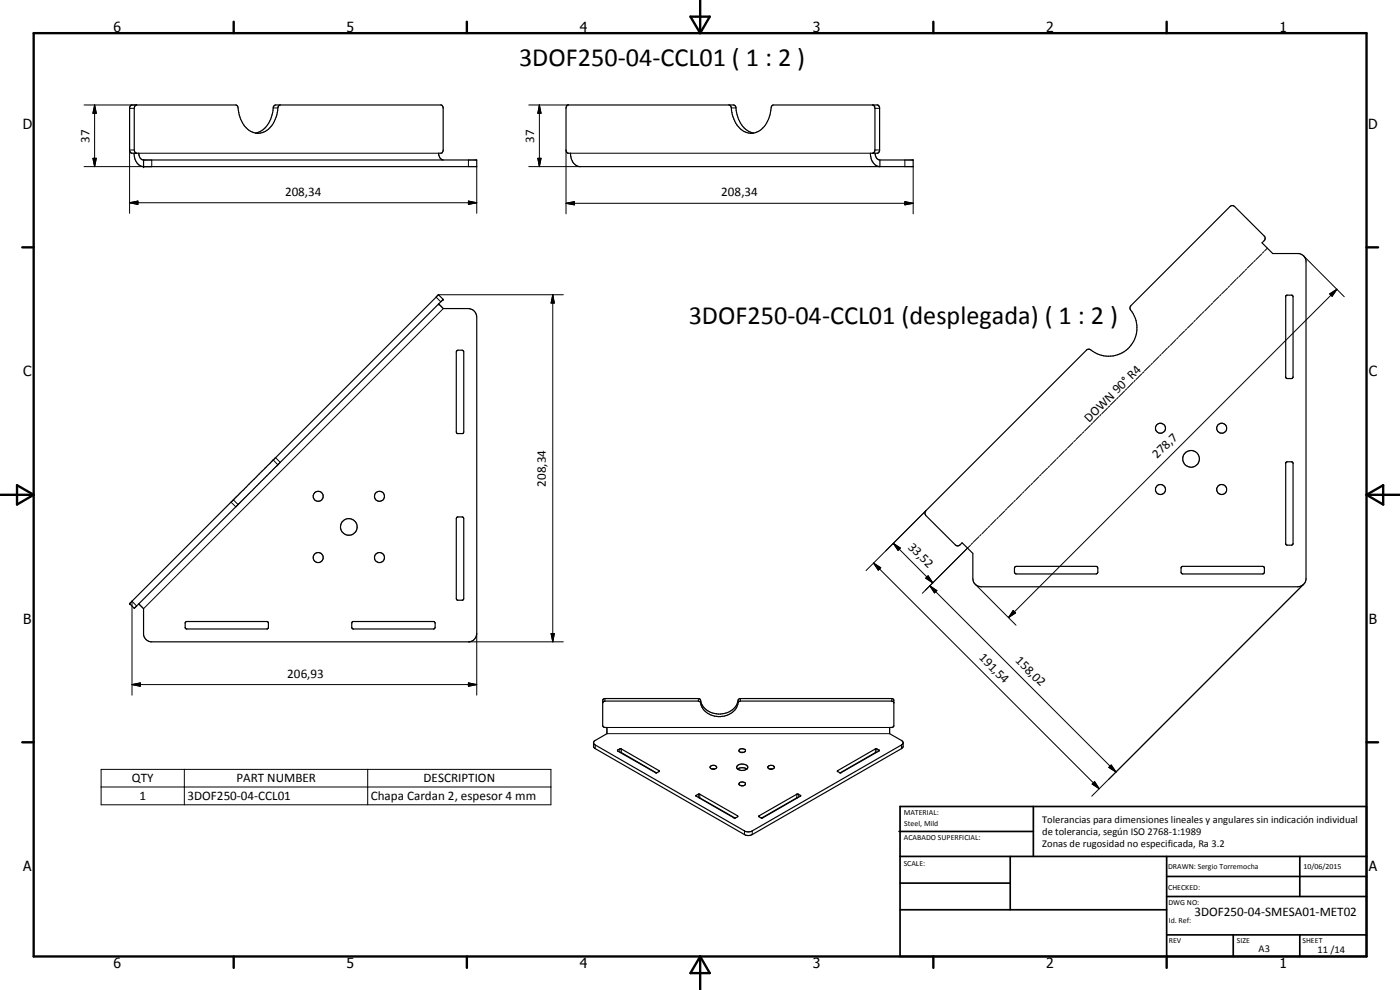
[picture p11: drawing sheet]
<svg xmlns="http://www.w3.org/2000/svg" width="420mm" height="297mm" viewBox="0 0 420 297" stroke-linecap="round" stroke-linejoin="round" font-family="sans-serif">
<g fill="none" stroke="#000" stroke-width=".35">
<path d="M40.8 31.5l-.3 .4-.2 .6v12.5l.5 1M76.7 39.9a6.9 6.9 0 0 0 5.1-6.1l.2-1.7 .7-.6h49.7l.6 .8v12.9l-.4 .7-1 .1a1.87 1.87 0 0 0 1.4 2M84.1 31.5l-.6 .4a8.9 8.9 0 0 1-4.3 7.7 5 5 0 0 1-6.4-2.7l-1-2.4-.4-2.4-.6-.6h-31.4l-.5 .8v12.9l.5 .8h2.2a1.85 1.85 0 0 0 1.5 2M218.8 31.5l.6 .4a8.9 8.9 0 0 0 4.3 7.7 5 5 0 0 0 6.4-2.7l1-2.4 .4-2.4 .6-.6h31.3l.6 .8v12.9l-.6 .8h-2.2a3.7 3.7 0 0 0 2.9 4v-2M226.1 39.9a6.9 6.9 0 0 1-5-6.1l-.3-1.7-.6-.6h-49.8l-.5 .8v12.9l.4 .7 .9 .1a3.5 3.5 0 0 0 2.9 4h100v-2h-10M262 31.5l.4 .4 .2 .6v12.5l-.6 1M40.2 46a3.7 3.7 0 0 0 2.9 4M43.1 48h100v2h-100M43.1 48v2M262.6 46a1.85 1.85 0 0 0 1.5 2M131.6 91.2l1.4 1.4h7.6a2.59 2.59 0 0 1 2.5 2.5v95a2.58 2.58 0 0 1-2.2 2.5h-95.7a2.55 2.55 0 0 1-2.1-2.1v-7.9l-1.5-1.4M339.4 91.7l30.1-30h.5l.5 .3 8.9 8.8 .2 .4v.6l-.9 1.1 3.3 3.2h7.8a2.52 2.52 0 0 1 2.2 2.1v95.7a2.57 2.57 0 0 1-2.5 2.2h-95a2.52 2.52 0 0 1-2.5-2.5v-7.6l-3.3-3.1-1 .8h-.6l-.4-.2-8.8-8.8-.3-.6 .1-.7 48.5-48.5 .7-.1a8.6 8.6 0 0 0 11.8-.4 8.6 8.6 0 0 0 .4-11.8z"/>
<path d="M386 88.6h1.8l.3 .3v24.3l-.5 .4h-1.3l-.4-.4v-24.3zM137.1 105.2l1.6-.1 .5 .5v24l-.4 .5h-1.5l-.4-.5v-24zM82 138h.1M385.9 138.8l.4-.2h1.3l.5 .3v24.3l-.5 .4h-1.3l-.4-.4zM137.1 155.2l1.7-.1 .4 .5v24l-.4 .5h-1.5l-.4-.5v-24zM304.6 170.1l.4-.2h24l.5 .5v1.3l-.5 .5h-24l-.6-.5zM354.5 170.1l.5-.2h24l.5 .5v1.3l-.5 .5h-24l-.6-.5zM39 181l92.6-92.6 1.4 1.4-92.7 92.7zM55.7 186.7l.2-.2h24.3l.3 .3v1.6l-.3 .3h-24.3l-.3-.3zM105.7 186.7l.2-.2h24.3l.4 .5v1.2l-.4 .5h-24.3l-.3-.5zM181 209.8l.4-.2h28.2l.6 .3a5.8 5.8 0 0 0 8.7 3.6 4.6 4.6 0 0 0 2.7-3.6l.6-.3h45.6l.5 .4v7.8l-.4 .4-.9 .1v1.8l3.9 2.3 .1 .4v1.4l-45.2 26.2-1.1 .3-.9-.1-45.3-26.1-.4-.4 .2-1.7 3.8-2.3v-1.8l-.9-.1-.3-.5zM268.3 210.8l-.7-.4h-45.4l-.5 .2a6 6 0 0 1-5.2 4.4 6 6 0 0 1-6-3.2l-.3-1.1-.6-.3h-28l-.5 .1-.2 .4"/>
<path d="M178.1 222.9l.5 .6 44.8 25.8a2.4 2.4 0 0 0 2.4 0l44.7-25.8 .5-.6M185.3 225.1l.8-.4h.4l11.3 6.5v.3l-1 .4-11.4-6.6zM186.1 225.7l10.9 6.2M208.9 238.7l1.1-.4 11.3 6.5 .1 .2-.6 .4h-.5zM209.7 239.3l10.9 6.1M213.2 229.9a1.05 1.05 0 0 1 1.1-.3 1.05 1.05 0 0 1 .7 .8 1.1 1.1 0 0 1-1.9-.4zM213.8 230.8h.6M221.2 229.8a2.14 2.14 0 0 1 3.2 .3 2 2 0 0 1-3.1 .6l-.2-.3zM221.4 230.8a2.35 2.35 0 0 1 2.7 0M221.9 234.9a1.09 1.09 0 0 1 1.8 .5 1.2 1.2 0 0 1-1.9-.2zM221.9 224.9a1.08 1.08 0 0 1 1.8 .5 1.15 1.15 0 0 1-1.9-.2zM222.4 225.8h.7"/>
<path d="M222.7 235.7l-.3 .1M222.8 235.7l.3 .1M230.5 230a1.25 1.25 0 0 1 1.9 .3 1.1 1.1 0 0 1-1 .5 1.1 1.1 0 0 1-.9-.8zM231.1 230.8h.6M239.5 239.3l-11 6.1M251.3 231.4l11.5-6.7 1.1 .4-.1 .2-11.5 6.6zM263 225.7l-10.9 6.2M227.7 244.9l11.5-6.6 1.1 .5-11.4 6.6h-.4z"/>
<circle cx="348.3" cy="128.5" r="1.51"/>
<circle cx="357.4" cy="137.7" r="2.51"/>
<circle cx="366.6" cy="128.5" r="1.51"/>
<circle cx="95.5" cy="148.9" r="1.5"/>
<circle cx="104.7" cy="158.1" r="2.51"/>
<circle cx="113.9" cy="148.9" r="1.5"/>
<circle cx="348.3" cy="146.9" r="1.51"/>
<circle cx="366.7" cy="146.9" r="1.5"/>
<circle cx="95.5" cy="167.3" r="1.51"/>
<circle cx="113.9" cy="167.3" r="1.51"/>
</g>
<g fill="none" stroke="#000" stroke-width=".3">
<path d="M25.2 31.5h15.8M28.4 31.5l.5 2.5h-1zM28.4 31.5v18.5M38.9 32.5h1.4M82 32.4h1.4M158.7 31.5h11.9M161.9 31.5l.5 2.5h-1zM161.9 31.5v18.5M219.5 32.4h1.4M262.6 32.5h1.4M27.9 47.5h1l-.5 2.5zM40.3 45h-1.4v19"/>
<path d="M41.6 46h90M45.5 48v2h-20.3M140.6 48v2M143.1 50v14M158.7 50h15.4M161.4 47.5h1l-.5 2.5zM169.9 45v19.2M171.2 46h90M262.6 45h1.4M271.6 48v2M274.1 50v14.2M38.9 60.8l2.5-.5v1z"/>
<path d="M38.9 60.8h104.2M140.6 60.3l2.5 .5-2.5 .5zM169.9 61l2.5-.5v1zM169.9 61h104.2M271.6 60.5l2.5 .5-2.5 .5zM376.1 78.7l-1.8 1.7M376.7 78.1l-.4 .4M378.7 76.2l-1.8 1.7M379.3 75.5l-.4 .4M380.4 74.5l-.9 .8M391.2 76.8l12.2 12.2M130.9 89.2l1.4 1.4"/>
<path d="M131.6 88.4h37.5M133 92.6l-89.9 90M165.9 88.4l.5 2.5h-1zM165.9 88.4v104.2M355.5 99.3l-1.7 1.7M356.1 98.7l-.4 .4M358.1 96.8l-1.7 1.7M358.7 96.1l-.4 .4M360.6 94.1l-1.7 1.8M361.3 93.5l-.5 .5M363.2 91.6l-1.7 1.7M363.9 91l-.5 .4"/>
<path d="M365.8 89l-1.7 1.7M366.4 88.4l-.4 .4M368.4 86.5l-1.8 1.7M369 85.8l-.4 .4M370.9 83.9l-1.7 1.7M371.5 83.2l-.4 .5M373.5 81.3l-1.7 1.8M374.1 80.7l-.4 .4M399.1 88.2l2.1-1.4-1.4 2.1zM401.2 86.8l-98.5 98.5M334.9 119.9l-1.7 1.7M335.6 119.3l-.5 .4"/>
<path d="M337.5 117.3l-1.7 1.7M338.1 116.7l-.4 .4M340.1 114.7l-1.7 1.8M340.7 114.1l-.4 .5M342.6 112.2l-1.7 1.7M343.3 111.5l-.5 .5M345.2 109.6l-1.7 1.7M345.9 109l-.5 .4M347.8 107l-1.7 1.8M348.4 106.4l-.4 .4M350.3 104.4l-1.7 1.8M351 103.8l-.4 .5"/>
<path d="M352.9 101.9l-1.7 1.7M353.6 101.3l-.5 .4M82 138l1.4 1.4M82.7 137.3l1.4 1.4M315 139.8l-.4 .5M316.9 137.9l-1.7 1.7M317.6 137.2l-.5 .5M319.5 135.3l-1.7 1.7M320.2 134.7l-.5 .4M322.1 132.8l-1.7 1.7M322.7 132.1l-.4 .4M324.6 130.2l-1.7 1.7"/>
<path d="M325.3 129.5l-.4 .5M327.2 127.6l-1.7 1.7M327.9 127l-.5 .4M329.8 125l-1.7 1.7M330.4 124.4l-.4 .4M332.3 122.5l-1.6 1.7M333 121.8l-.4 .4M69.3 150.7l1.5 1.4M70.1 150l1.3 1.4M277.9 153.2l-18 18M296.4 158.5l-1.7 1.7M297 157.8l-.4 .4"/>
<path d="M298.9 155.9l-1.7 1.7M299.6 155.2l-.4 .5M301.5 153.3l-1.7 1.7M302.2 152.7l-.5 .4M304.1 150.7l-1.8 1.7M304.7 150.1l-.4 .4M306.7 148.2l-1.7 1.7M307.3 147.5l-.4 .5M309.2 145.6l-1.7 1.7M309.9 144.9l-.5 .5M311.8 143l-1.7 1.7M312.5 142.4l-.5 .4"/>
<path d="M314.4 140.5l-1.8 1.7M262.2 169l2.1 1.3-.7 .8zM262.2 169l67.7 67.6M268.1 163l2.1 1.4-.7 .7zM268.1 163l11.8 11.9M277.8 173.5l.7-.7 1.4 2.1zM278.5 172.8l1.4 2.1-2.1-1.4zM279 175.8l2.2 1.4-.8 .7zM279 175.8l55.9 55.8M291.2 163.6l-14.4 14.4M291.9 162.9l-.5 .5M292.7 175.3l12.2 12.3"/>
<path d="M293.8 161l-1.8 1.7M294.4 160.4l-.4 .4M391.2 175.3l-63.6 63.6M41 181.8l-1.4-1.4v28.2M140.6 192.6h28.5M143.1 190.1v18.5M165.4 190.1h1l-.5 2.5zM304.1 183.2l.7 .7-2.1 1.4zM39.6 205.4l2.5-.5v1zM39.6 205.4h103.5M140.6 204.9l2.5 .5-2.5 .5zM181.6 209.6v.8"/>
<path d="M182.1 218.3h84.9M209.6 209.6v.8M210.3 210.1v.8M221.5 210.1v.8M222.2 209.6v.8M267.6 209.6v.8M30.3 230.8h135v10.7h-135zM30.3 236.1h135M55.3 230.8v10.7M110.4 230.8v10.7M178.6 223.5v1.1M182.1 220.1h84.9"/>
<path d="M185.4 225v.3M186 224.7v1M186.5 224.7v1.1M197.8 231.2v.3M208.9 238.6v.3M209.6 238.3v.9M210 238.3v1.1M239.1 238.3v1.1M239.6 238.3v.9M240.2 238.6v.3M251.4 231.2v.3M262.7 224.7v1.1"/>
<path d="M263.2 224.7v1M263.8 225v.3M270.5 223.5v1.1M327.8 235.2l.7-.7 1.4 2.1zM328.5 234.5l1.4 2.1-2.1-1.4zM332.8 230.3l.7-.8 1.4 2.1zM221.3 244.8v.3M223.4 249.3v1.1M225.8 249.3v1.1M227.8 244.8v.3"/>
</g>
<g fill="#000">
<circle cx="43.1" cy="50" r=".18"/>
<circle cx="43.1" cy="48" r=".18"/>
<circle cx="131.6" cy="91.2" r=".18"/>
<circle cx="133" cy="89.8" r=".18"/>
<circle cx="38.9" cy="181.1" r=".18"/>
</g>
<g fill="none" stroke="#000" stroke-width=".71">
<path d="M10.1 9.9h400v277.1h-400zM70.1 6.5v3.4M140.1 6.5v3.4M207.2 5h5.8l-2.9 4.9zM210.1 0v9.9M280.1 6.5v3.4M350.1 6.5v3.4M6.7 74.2h3.4M410.1 74.2h3.5M.1 148.5h10M5.1 145.6l5 2.9-5 2.9zM410.1 148.5h10"/>
<path d="M410.1 148.5l5-2.9v5.8zM6.7 222.7h3.4M410.1 222.7h3.5M70.1 287v3.4M140.1 287v3.4M210.1 287v10M210.1 287l2.9 5h-5.8zM280.1 287v3.4M350.1 287v3.4"/>
</g>
<g fill="none" stroke="#000" stroke-width=".51">
<path d="M269.8 249.5h40.3M270.1 242h140v45h-140zM270.1 257h140M303.2 257v16M310.1 242v15M350.1 257v30M390.1 257v12M270.1 265h33.1M270.1 273h80M350.1 269h60M350.1 263h60M350.1 280.5h60"/>
<path d="M370.1 280.5v6.5M390.1 280.5v6.5"/>
</g>
<g fill="#000">
<path d="M28.4 31.5l.5 2.5h-1zM161.9 31.5l.5 2.5h-1zM27.9 47.5h1l-.5 2.5zM161.4 47.5h1l-.5 2.5zM38.9 60.8l2.5-.5v1zM140.6 60.3l2.5 .5-2.5 .5zM169.9 61l2.5-.5v1zM271.6 60.5l2.5 .5-2.5 .5zM165.9 88.4l.5 2.5h-1zM399.1 88.2l2.1-1.4-1.4 2.1zM262.2 169l2.1 1.3-.7 .8zM268.1 163l2.1 1.4-.7 .7z"/>
<path d="M278.5 172.8l1.4 2.1-2.1-1.4zM279 175.8l2.2 1.4-.8 .7zM165.4 190.1h1l-.5 2.5zM304.1 183.2l.7 .7-2.1 1.4zM39.6 205.4l2.5-.5v1zM140.6 204.9l2.5 .5-2.5 .5zM328.5 234.5l1.4 2.1-2.1-1.4zM332.8 230.3l.7-.8 1.4 2.1z"/>
</g>
<g font-size="7.9">
<text x="155.8" y="19.9">3DOF250-04-CCL01 ( 1 : 2 )</text>
<text x="206.7" y="97.3">3DOF250-04-CCL01 (desplegada) ( 1 : 2 )</text>
</g>
<g font-size="4.2">
<text x="34" y="9.6">6</text>
<text x="104" y="9.6">5</text>
<text x="174" y="9.6">4</text>
<text x="244" y="9.6">3</text>
<text x="314" y="9.6">2</text>
<text x="384" y="9.6">1</text>
<text x="6.8" y="38.7">D</text>
<text x="410.6" y="38.7">D</text>
<text x="7" y="112.9">C</text>
<text x="410.8" y="112.9">C</text>
<text x="7" y="187.1">B</text>
<text x="410.8" y="187.1">B</text>
<text x="7" y="261.4">A</text>
<text x="410.8" y="261.4">A</text>
<text x="34" y="290.4">6</text>
<text x="104" y="290.4">5</text>
<text x="174" y="290.4">4</text>
<text x="244" y="290.4">3</text>
<text x="314" y="290.4">2</text>
<text x="384" y="290.4">1</text>
</g>
<g font-size="3.9">
<text x="26.9" y="42.8" transform="rotate(-90 26.9 42.8)">37</text>
<text x="160.3" y="42.8" transform="rotate(-90 160.3 42.8)">37</text>
<text x="85.5" y="58.8">208,34</text>
<text x="216.5" y="58.9">208,34</text>
<text x="326.9" y="126.8" transform="rotate(-45 326.9 126.8)">DOWN 90° R4</text>
<text x="347.3" y="137.8" transform="rotate(-45 347.3 137.8)">278,7</text>
<text x="163.8" y="146" transform="rotate(-90 163.8 146)">208,34</text>
<text x="272.3" y="164.3" transform="rotate(45 272.3 164.3)">33,52</text>
<text x="293.6" y="197.5" transform="rotate(45 293.6 197.5)">191,54</text>
<text x="86.2" y="203.3">206,93</text>
<text x="304.6" y="198.4" transform="rotate(45 304.6 198.4)">158,02</text>
<text x="39.6" y="234.8">QTY</text>
<text x="70.9" y="234.7">PART NUMBER</text>
<text x="127.1" y="234.8">DESCRIPTION</text>
<text x="41.9" y="240.1">1</text>
<text x="56.2" y="240.1">3DOF250-04-CCL01</text>
<text x="111.3" y="240.2">Chapa Cardan 2, espesor 4 mm</text>
<text x="358.5" y="275">3DOF250-04-SMESA01-MET02</text>
</g>
<g font-size="3.1">
<text x="312.7" y="246.8">Tolerancias para dimensiones lineales y angulares sin indicación individual</text>
<text x="312.7" y="250.4">de tolerancia, según ISO 2768-1:1989</text>
<text x="312.7" y="254">Zonas de rugosidad no especificada, Ra 3.2</text>
<text x="377.7" y="285.6">A3</text>
<text x="395.4" y="285.9">11 /14</text>
</g>
<g font-size="2.4">
<text x="271.2" y="244.4">MATERIAL:</text>
<text x="271.3" y="252">ACABADO SUPERFICIAL:</text>
<text x="271.4" y="247.9">Steel, Mild</text>
<text x="271.2" y="259.7">SCALE:</text>
<text x="350.6" y="260.8">DRAWN: Sergio Torremocha</text>
<text x="391.2" y="260.6">10/06/2015</text>
<text x="350.6" y="267">CHECKED:</text>
<text x="350.6" y="271.4">DWG NO:</text>
<text x="350.8" y="276.9">Id. Ref:</text>
<text x="350.8" y="282.8">REV</text>
<text x="371.2" y="282.9">SIZE</text>
<text x="390.9" y="282.9">SHEET</text>
</g>
</svg>
